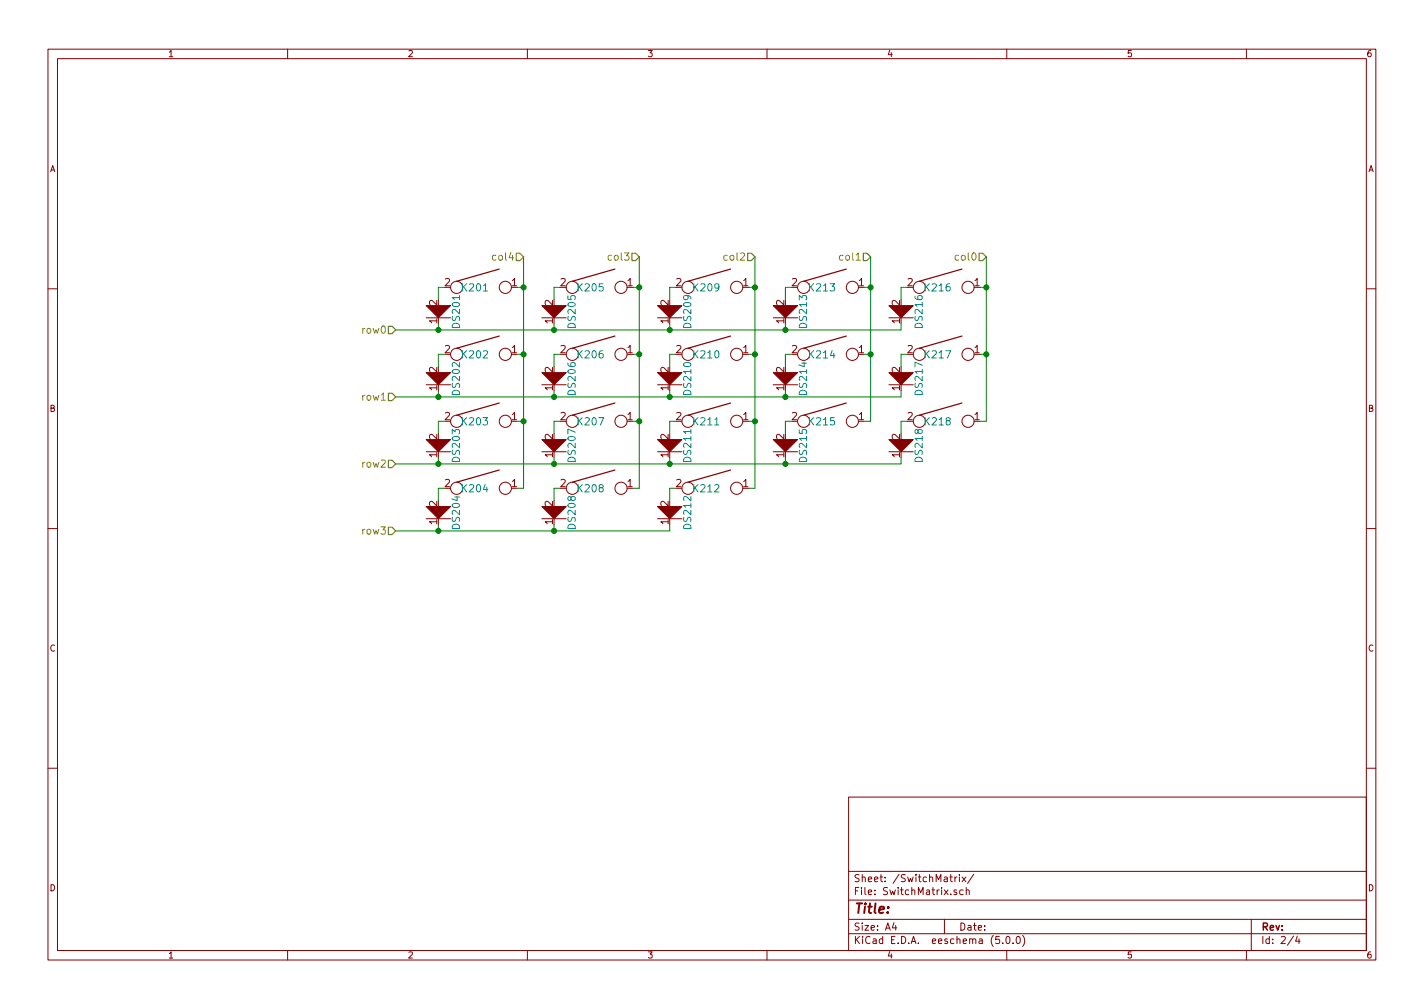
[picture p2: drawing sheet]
EESchema Schematic File Version 4
LIBS:FNH35_rev1_right-cache
EELAYER 26 0
EELAYER END
$Descr A4 11693 8268
encoding utf-8
Sheet 2 4
Title ""
Date ""
Rev ""
Comp ""
Comment1 ""
Comment2 ""
Comment3 ""
Comment4 ""
$EndDescr
$Comp
L keyboard_parts:KEYSW K201
U 1 1
P 3950 2350
F 0 "K201" H 3900 2350 60  0000 C CNN
F 1 "KEYSW" H 3950 2250 60  0001 C CNN
F 2 "keyswitches:Kailh_socket" H 3950 2350 60  0001 C CNN
F 3 "" H 3950 2350 60  0000 C CNN
	1    3950 2350
	1    0    0    -1  
$EndComp
$Comp
L keyboard_parts:KEYSW K202
U 1 1
P 3950 2900
F 0 "K202" H 3900 2900 60  0000 C CNN
F 1 "KEYSW" H 3950 2800 60  0001 C CNN
F 2 "keyswitches:Kailh_socket" H 3950 2900 60  0001 C CNN
F 3 "" H 3950 2900 60  0000 C CNN
	1    3950 2900
	1    0    0    -1  
$EndComp
$Comp
L keyboard_parts:KEYSW K205
U 1 1
P 4900 2350
F 0 "K205" H 4850 2350 60  0000 C CNN
F 1 "KEYSW" H 4900 2250 60  0001 C CNN
F 2 "keyswitches:Kailh_socket" H 4900 2350 60  0001 C CNN
F 3 "" H 4900 2350 60  0000 C CNN
	1    4900 2350
	1    0    0    -1  
$EndComp
$Comp
L keyboard_parts:KEYSW K206
U 1 1
P 4900 2900
F 0 "K206" H 4850 2900 60  0000 C CNN
F 1 "KEYSW" H 4900 2800 60  0001 C CNN
F 2 "keyswitches:Kailh_socket" H 4900 2900 60  0001 C CNN
F 3 "" H 4900 2900 60  0000 C CNN
	1    4900 2900
	1    0    0    -1  
$EndComp
$Comp
L keyboard_parts:KEYSW K203
U 1 1
P 3950 3450
F 0 "K203" H 3900 3450 60  0000 C CNN
F 1 "KEYSW" H 3950 3350 60  0001 C CNN
F 2 "keyswitches:Kailh_socket" H 3950 3450 60  0001 C CNN
F 3 "" H 3950 3450 60  0000 C CNN
	1    3950 3450
	1    0    0    -1  
$EndComp
$Comp
L keyboard_parts:KEYSW K207
U 1 1
P 4900 3450
F 0 "K207" H 4850 3450 60  0000 C CNN
F 1 "KEYSW" H 4900 3350 60  0001 C CNN
F 2 "keyswitches:Kailh_socket" H 4900 3450 60  0001 C CNN
F 3 "" H 4900 3450 60  0000 C CNN
	1    4900 3450
	1    0    0    -1  
$EndComp
$Comp
L keyboard_parts:KEYSW K209
U 1 1
P 5850 2350
F 0 "K209" H 5800 2350 60  0000 C CNN
F 1 "KEYSW" H 5850 2250 60  0001 C CNN
F 2 "keyswitches:Kailh_socket" H 5850 2350 60  0001 C CNN
F 3 "" H 5850 2350 60  0000 C CNN
	1    5850 2350
	1    0    0    -1  
$EndComp
$Comp
L keyboard_parts:KEYSW K210
U 1 1
P 5850 2900
F 0 "K210" H 5800 2900 60  0000 C CNN
F 1 "KEYSW" H 5850 2800 60  0001 C CNN
F 2 "keyswitches:Kailh_socket" H 5850 2900 60  0001 C CNN
F 3 "" H 5850 2900 60  0000 C CNN
	1    5850 2900
	1    0    0    -1  
$EndComp
$Comp
L keyboard_parts:KEYSW K213
U 1 1
P 6800 2350
F 0 "K213" H 6750 2350 60  0000 C CNN
F 1 "KEYSW" H 6800 2250 60  0001 C CNN
F 2 "keyswitches:Kailh_socket" H 6800 2350 60  0001 C CNN
F 3 "" H 6800 2350 60  0000 C CNN
	1    6800 2350
	1    0    0    -1  
$EndComp
$Comp
L keyboard_parts:KEYSW K214
U 1 1
P 6800 2900
F 0 "K214" H 6750 2900 60  0000 C CNN
F 1 "KEYSW" H 6800 2800 60  0001 C CNN
F 2 "keyswitches:Kailh_socket" H 6800 2900 60  0001 C CNN
F 3 "" H 6800 2900 60  0000 C CNN
	1    6800 2900
	1    0    0    -1  
$EndComp
$Comp
L keyboard_parts:KEYSW K211
U 1 1
P 5850 3450
F 0 "K211" H 5800 3450 60  0000 C CNN
F 1 "KEYSW" H 5850 3350 60  0001 C CNN
F 2 "keyswitches:Kailh_socket" H 5850 3450 60  0001 C CNN
F 3 "" H 5850 3450 60  0000 C CNN
	1    5850 3450
	1    0    0    -1  
$EndComp
$Comp
L keyboard_parts:KEYSW K215
U 1 1
P 6800 3450
F 0 "K215" H 6750 3450 60  0000 C CNN
F 1 "KEYSW" H 6800 3350 60  0001 C CNN
F 2 "keyswitches:Kailh_socket" H 6800 3450 60  0001 C CNN
F 3 "" H 6800 3450 60  0000 C CNN
	1    6800 3450
	1    0    0    -1  
$EndComp
$Comp
L keyboard_parts:KEYSW K216
U 1 1
P 7750 2350
F 0 "K216" H 7700 2350 60  0000 C CNN
F 1 "KEYSW" H 7750 2250 60  0001 C CNN
F 2 "keyswitches:Kailh_socket" H 7750 2350 60  0001 C CNN
F 3 "" H 7750 2350 60  0000 C CNN
	1    7750 2350
	1    0    0    -1  
$EndComp
$Comp
L keyboard_parts:KEYSW K217
U 1 1
P 7750 2900
F 0 "K217" H 7700 2900 60  0000 C CNN
F 1 "KEYSW" H 7750 2800 60  0001 C CNN
F 2 "keyswitches:Kailh_socket" H 7750 2900 60  0001 C CNN
F 3 "" H 7750 2900 60  0000 C CNN
	1    7750 2900
	1    0    0    -1  
$EndComp
$Comp
L keyboard_parts:KEYSW K218
U 1 1
P 7750 3450
F 0 "K218" H 7700 3450 60  0000 C CNN
F 1 "KEYSW" H 7750 3350 60  0001 C CNN
F 2 "keyswitches:Kailh_socket" H 7750 3450 60  0001 C CNN
F 3 "" H 7750 3450 60  0000 C CNN
	1    7750 3450
	1    0    0    -1  
$EndComp
$Comp
L keyboard_parts:KEYSW K204
U 1 1
P 3950 4000
F 0 "K204" H 3900 4000 60  0000 C CNN
F 1 "KEYSW" H 3950 3900 60  0001 C CNN
F 2 "keyswitches:Kailh_socket" H 3950 4000 60  0001 C CNN
F 3 "" H 3950 4000 60  0000 C CNN
	1    3950 4000
	1    0    0    -1  
$EndComp
$Comp
L keyboard_parts:KEYSW K208
U 1 1
P 4900 4000
F 0 "K208" H 4850 4000 60  0000 C CNN
F 1 "KEYSW" H 4900 3900 60  0001 C CNN
F 2 "keyswitches:Kailh_socket" H 4900 4000 60  0001 C CNN
F 3 "" H 4900 4000 60  0000 C CNN
	1    4900 4000
	1    0    0    -1  
$EndComp
$Comp
L keyboard_parts:KEYSW K212
U 1 1
P 5850 4000
F 0 "K212" H 5800 4000 60  0000 C CNN
F 1 "KEYSW" H 5850 3900 60  0001 C CNN
F 2 "keyswitches:Kailh_socket" H 5850 4000 60  0001 C CNN
F 3 "" H 5850 4000 60  0000 C CNN
	1    5850 4000
	1    0    0    -1  
$EndComp
$Comp
L keyboard_parts:D DS201
U 1 1
P 3600 2600
F 0 "DS201" V 3450 2550 60  0000 C CNN
F 1 "D" V 3750 2550 60  0001 C CNN
F 2 "keyboard_parts:D_SOD123_hand" H 3600 2600 60  0001 C CNN
F 3 "" H 3600 2600 60  0000 C CNN
	1    3600 2600
	-1   0    0    1   
$EndComp
$Comp
L keyboard_parts:D DS205
U 1 1
P 4550 2600
F 0 "DS205" V 4400 2550 60  0000 C CNN
F 1 "D" V 4700 2550 60  0001 C CNN
F 2 "keyboard_parts:D_SOD123_hand" H 4550 2600 60  0001 C CNN
F 3 "" H 4550 2600 60  0000 C CNN
	1    4550 2600
	-1   0    0    1   
$EndComp
$Comp
L keyboard_parts:D DS209
U 1 1
P 5500 2600
F 0 "DS209" V 5350 2550 60  0000 C CNN
F 1 "D" V 5650 2550 60  0001 C CNN
F 2 "keyboard_parts:D_SOD123_hand" H 5500 2600 60  0001 C CNN
F 3 "" H 5500 2600 60  0000 C CNN
	1    5500 2600
	-1   0    0    1   
$EndComp
$Comp
L keyboard_parts:D DS213
U 1 1
P 6450 2600
F 0 "DS213" V 6300 2550 60  0000 C CNN
F 1 "D" V 6600 2550 60  0001 C CNN
F 2 "keyboard_parts:D_SOD123_hand" H 6450 2600 60  0001 C CNN
F 3 "" H 6450 2600 60  0000 C CNN
	1    6450 2600
	-1   0    0    1   
$EndComp
$Comp
L keyboard_parts:D DS216
U 1 1
P 7400 2600
F 0 "DS216" V 7250 2550 60  0000 C CNN
F 1 "D" V 7550 2550 60  0001 C CNN
F 2 "keyboard_parts:D_SOD123_hand" H 7400 2600 60  0001 C CNN
F 3 "" H 7400 2600 60  0000 C CNN
	1    7400 2600
	-1   0    0    1   
$EndComp
$Comp
L keyboard_parts:D DS202
U 1 1
P 3600 3150
F 0 "DS202" V 3450 3100 60  0000 C CNN
F 1 "D" V 3750 3100 60  0001 C CNN
F 2 "keyboard_parts:D_SOD123_hand" H 3600 3150 60  0001 C CNN
F 3 "" H 3600 3150 60  0000 C CNN
	1    3600 3150
	-1   0    0    1   
$EndComp
$Comp
L keyboard_parts:D DS206
U 1 1
P 4550 3150
F 0 "DS206" V 4400 3100 60  0000 C CNN
F 1 "D" V 4700 3100 60  0001 C CNN
F 2 "keyboard_parts:D_SOD123_hand" H 4550 3150 60  0001 C CNN
F 3 "" H 4550 3150 60  0000 C CNN
	1    4550 3150
	-1   0    0    1   
$EndComp
$Comp
L keyboard_parts:D DS210
U 1 1
P 5500 3150
F 0 "DS210" V 5350 3100 60  0000 C CNN
F 1 "D" V 5650 3100 60  0001 C CNN
F 2 "keyboard_parts:D_SOD123_hand" H 5500 3150 60  0001 C CNN
F 3 "" H 5500 3150 60  0000 C CNN
	1    5500 3150
	-1   0    0    1   
$EndComp
$Comp
L keyboard_parts:D DS214
U 1 1
P 6450 3150
F 0 "DS214" V 6300 3100 60  0000 C CNN
F 1 "D" V 6600 3100 60  0001 C CNN
F 2 "keyboard_parts:D_SOD123_hand" H 6450 3150 60  0001 C CNN
F 3 "" H 6450 3150 60  0000 C CNN
	1    6450 3150
	-1   0    0    1   
$EndComp
$Comp
L keyboard_parts:D DS217
U 1 1
P 7400 3150
F 0 "DS217" V 7250 3100 60  0000 C CNN
F 1 "D" V 7550 3100 60  0001 C CNN
F 2 "keyboard_parts:D_SOD123_hand" H 7400 3150 60  0001 C CNN
F 3 "" H 7400 3150 60  0000 C CNN
	1    7400 3150
	-1   0    0    1   
$EndComp
$Comp
L keyboard_parts:D DS204
U 1 1
P 3600 4250
F 0 "DS204" V 3450 4200 60  0000 C CNN
F 1 "D" V 3750 4200 60  0001 C CNN
F 2 "keyboard_parts:D_SOD123_hand" H 3600 4250 60  0001 C CNN
F 3 "" H 3600 4250 60  0000 C CNN
	1    3600 4250
	-1   0    0    1   
$EndComp
$Comp
L keyboard_parts:D DS208
U 1 1
P 4550 4250
F 0 "DS208" V 4400 4200 60  0000 C CNN
F 1 "D" V 4700 4200 60  0001 C CNN
F 2 "keyboard_parts:D_SOD123_hand" H 4550 4250 60  0001 C CNN
F 3 "" H 4550 4250 60  0000 C CNN
	1    4550 4250
	-1   0    0    1   
$EndComp
$Comp
L keyboard_parts:D DS212
U 1 1
P 5500 4250
F 0 "DS212" V 5350 4200 60  0000 C CNN
F 1 "D" V 5650 4200 60  0001 C CNN
F 2 "keyboard_parts:D_SOD123_hand" H 5500 4250 60  0001 C CNN
F 3 "" H 5500 4250 60  0000 C CNN
	1    5500 4250
	-1   0    0    1   
$EndComp
$Comp
L keyboard_parts:D DS203
U 1 1
P 3600 3700
F 0 "DS203" V 3450 3650 60  0000 C CNN
F 1 "D" V 3750 3650 60  0001 C CNN
F 2 "keyboard_parts:D_SOD123_hand" H 3600 3700 60  0001 C CNN
F 3 "" H 3600 3700 60  0000 C CNN
	1    3600 3700
	-1   0    0    1   
$EndComp
$Comp
L keyboard_parts:D DS207
U 1 1
P 4550 3700
F 0 "DS207" V 4400 3650 60  0000 C CNN
F 1 "D" V 4700 3650 60  0001 C CNN
F 2 "keyboard_parts:D_SOD123_hand" H 4550 3700 60  0001 C CNN
F 3 "" H 4550 3700 60  0000 C CNN
	1    4550 3700
	-1   0    0    1   
$EndComp
$Comp
L keyboard_parts:D DS211
U 1 1
P 5500 3700
F 0 "DS211" V 5350 3650 60  0000 C CNN
F 1 "D" V 5650 3650 60  0001 C CNN
F 2 "keyboard_parts:D_SOD123_hand" H 5500 3700 60  0001 C CNN
F 3 "" H 5500 3700 60  0000 C CNN
	1    5500 3700
	-1   0    0    1   
$EndComp
$Comp
L keyboard_parts:D DS215
U 1 1
P 6450 3700
F 0 "DS215" V 6300 3650 60  0000 C CNN
F 1 "D" V 6600 3650 60  0001 C CNN
F 2 "keyboard_parts:D_SOD123_hand" H 6450 3700 60  0001 C CNN
F 3 "" H 6450 3700 60  0000 C CNN
	1    6450 3700
	-1   0    0    1   
$EndComp
$Comp
L keyboard_parts:D DS218
U 1 1
P 7400 3700
F 0 "DS218" V 7250 3650 60  0000 C CNN
F 1 "D" V 7550 3650 60  0001 C CNN
F 2 "keyboard_parts:D_SOD123_hand" H 7400 3700 60  0001 C CNN
F 3 "" H 7400 3700 60  0000 C CNN
	1    7400 3700
	-1   0    0    1   
$EndComp
Wire Wire Line
	7450 2350 7400 2350
Wire Wire Line
	7400 2350 7400 2450
Wire Wire Line
	6500 2350 6450 2350
Wire Wire Line
	6450 2350 6450 2450
Wire Wire Line
	5550 2350 5500 2350
Wire Wire Line
	5500 2350 5500 2450
Wire Wire Line
	4600 2350 4550 2350
Wire Wire Line
	4550 2350 4550 2450
Wire Wire Line
	3650 2350 3600 2350
Wire Wire Line
	3600 2350 3600 2450
Wire Wire Line
	3650 2900 3600 2900
Wire Wire Line
	3600 2900 3600 3000
Wire Wire Line
	4550 3000 4550 2900
Wire Wire Line
	4550 2900 4600 2900
Wire Wire Line
	5500 3000 5500 2900
Wire Wire Line
	5500 2900 5550 2900
Wire Wire Line
	6450 3000 6450 2900
Wire Wire Line
	6450 2900 6500 2900
Wire Wire Line
	7400 3000 7400 2900
Wire Wire Line
	7400 2900 7450 2900
Wire Wire Line
	7400 3550 7400 3450
Wire Wire Line
	7400 3450 7450 3450
Wire Wire Line
	6450 3550 6450 3450
Wire Wire Line
	6450 3450 6500 3450
Wire Wire Line
	5500 3550 5500 3450
Wire Wire Line
	5500 3450 5550 3450
Wire Wire Line
	4550 3550 4550 3450
Wire Wire Line
	4550 3450 4600 3450
Wire Wire Line
	3600 3550 3600 3450
Wire Wire Line
	3600 3450 3650 3450
Wire Wire Line
	3600 4300 3600 4350
Wire Wire Line
	3250 4350 3600 4350
Wire Wire Line
	5500 4350 5500 4300
Wire Wire Line
	4550 4300 4550 4350
Connection ~ 4550 4350
Wire Wire Line
	3600 3750 3600 3800
Wire Wire Line
	3250 3800 3600 3800
Wire Wire Line
	7400 3800 7400 3750
Wire Wire Line
	3600 3200 3600 3250
Wire Wire Line
	3250 3250 3600 3250
Wire Wire Line
	7400 3250 7400 3200
Wire Wire Line
	7400 2700 7400 2650
Wire Wire Line
	3250 2700 3600 2700
Wire Wire Line
	3600 2700 3600 2650
Wire Wire Line
	4550 2650 4550 2700
Connection ~ 4550 2700
Wire Wire Line
	5500 2650 5500 2700
Connection ~ 5500 2700
Wire Wire Line
	6450 2650 6450 2700
Connection ~ 6450 2700
Wire Wire Line
	6450 3200 6450 3250
Connection ~ 6450 3250
Wire Wire Line
	5500 3200 5500 3250
Connection ~ 5500 3250
Wire Wire Line
	4550 3200 4550 3250
Connection ~ 4550 3250
Wire Wire Line
	4550 3750 4550 3800
Connection ~ 4550 3800
Wire Wire Line
	5500 3750 5500 3800
Connection ~ 5500 3800
Wire Wire Line
	6450 3750 6450 3800
Connection ~ 6450 3800
Wire Wire Line
	6150 2350 6200 2350
Wire Wire Line
	6200 2100 6200 2350
Wire Wire Line
	6200 4000 6150 4000
Wire Wire Line
	6150 3450 6200 3450
Connection ~ 6200 3450
Wire Wire Line
	6200 2900 6150 2900
Connection ~ 6200 2900
Wire Wire Line
	8050 2350 8100 2350
Wire Wire Line
	8100 3450 8050 3450
Wire Wire Line
	8100 2900 8050 2900
Connection ~ 8100 2900
Wire Wire Line
	7150 3450 7100 3450
Wire Wire Line
	7150 2350 7100 2350
Wire Wire Line
	7100 2900 7150 2900
Connection ~ 7150 2900
Wire Wire Line
	5250 4000 5200 4000
Wire Wire Line
	5250 2100 5250 2350
Wire Wire Line
	5250 2350 5200 2350
Wire Wire Line
	5200 2900 5250 2900
Connection ~ 5250 2900
Wire Wire Line
	5250 3450 5200 3450
Connection ~ 5250 3450
Wire Wire Line
	4300 4000 4250 4000
Wire Wire Line
	4300 2100 4300 2350
Wire Wire Line
	4300 2350 4250 2350
Wire Wire Line
	4250 2900 4300 2900
Connection ~ 4300 2900
Wire Wire Line
	4300 3450 4250 3450
Connection ~ 4300 3450
Text HLabel 8100 2100 0    60   Input ~ 0
col0
Text HLabel 7150 2100 0    60   Input ~ 0
col1
Text HLabel 6200 2100 0    60   Input ~ 0
col2
Text HLabel 5250 2100 0    60   Input ~ 0
col3
Text HLabel 4300 2100 0    60   Input ~ 0
col4
Text HLabel 3250 2700 0    60   Input ~ 0
row0
Text HLabel 3250 3250 0    60   Input ~ 0
row1
Text HLabel 3250 3800 0    60   Input ~ 0
row2
Text HLabel 3250 4350 0    60   Input ~ 0
row3
Connection ~ 3600 2700
Connection ~ 3600 3250
Connection ~ 3600 3800
Connection ~ 3600 4350
Connection ~ 4300 2350
Connection ~ 5250 2350
Connection ~ 6200 2350
Connection ~ 7150 2350
Connection ~ 8100 2350
Wire Wire Line
	8100 2100 8100 2350
Wire Wire Line
	7150 2100 7150 2350
Wire Wire Line
	5550 4000 5500 4000
Wire Wire Line
	5500 4000 5500 4100
Wire Wire Line
	4550 4100 4550 4000
Wire Wire Line
	4550 4000 4600 4000
Wire Wire Line
	3600 4100 3600 4000
Wire Wire Line
	3600 4000 3650 4000
Wire Wire Line
	4550 4350 5500 4350
Wire Wire Line
	4550 2700 5500 2700
Wire Wire Line
	5500 2700 6450 2700
Wire Wire Line
	6450 2700 7400 2700
Wire Wire Line
	6450 3250 7400 3250
Wire Wire Line
	5500 3250 6450 3250
Wire Wire Line
	4550 3250 5500 3250
Wire Wire Line
	4550 3800 5500 3800
Wire Wire Line
	5500 3800 6450 3800
Wire Wire Line
	6450 3800 7400 3800
Wire Wire Line
	6200 3450 6200 4000
Wire Wire Line
	6200 2900 6200 3450
Wire Wire Line
	8100 2900 8100 3450
Wire Wire Line
	7150 2900 7150 3450
Wire Wire Line
	5250 2900 5250 3450
Wire Wire Line
	5250 3450 5250 4000
Wire Wire Line
	4300 2900 4300 3450
Wire Wire Line
	4300 3450 4300 4000
Wire Wire Line
	3600 2700 4550 2700
Wire Wire Line
	3600 3250 4550 3250
Wire Wire Line
	3600 3800 4550 3800
Wire Wire Line
	3600 4350 4550 4350
Wire Wire Line
	4300 2350 4300 2900
Wire Wire Line
	5250 2350 5250 2900
Wire Wire Line
	6200 2350 6200 2900
Wire Wire Line
	7150 2350 7150 2900
Wire Wire Line
	8100 2350 8100 2900
$EndSCHEMATC
